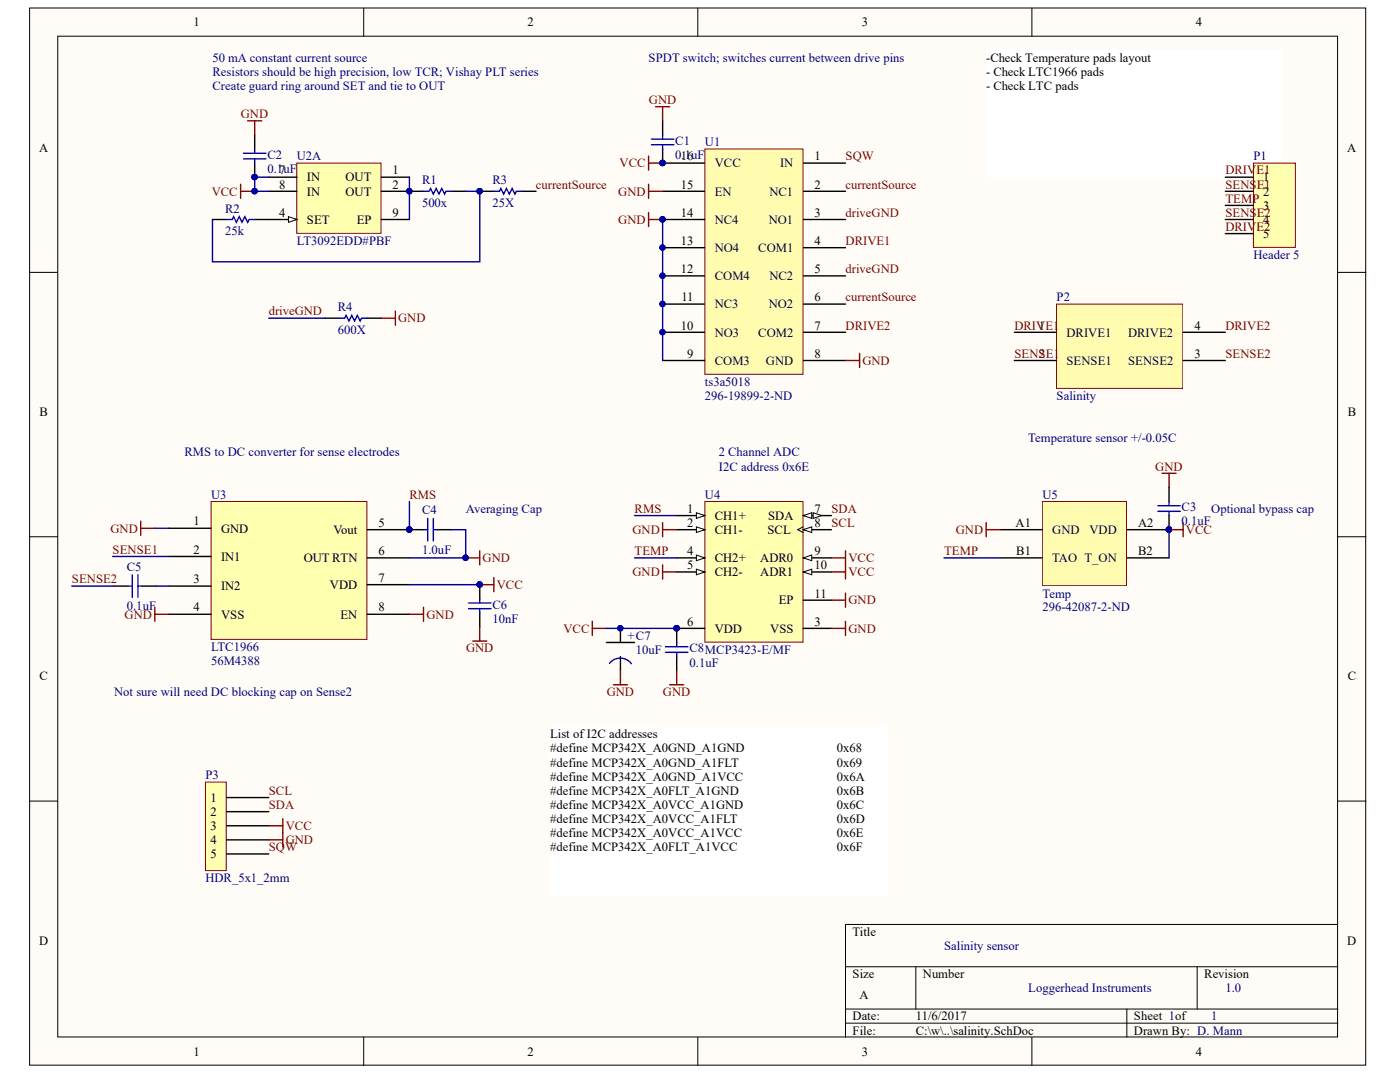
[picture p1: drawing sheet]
# Altium project salinity.PrjPCB
1 sheet, 20 parts. Net scope: global (net labels, ports and power ports of the same name join across sheets).
Board file: salinity.PcbDoc

## Sheet salinity.SchDoc
size A

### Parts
C1  0.1uF  [0402]
C2  0.1uF  [0402]
C3  0.1uF  [0402]
C4  1.0uF  [0402]
C5  0.1uF  [0402]
C6  10nF  [0402]
C7  10uF  [Tant0805]
C8  0.1uF  [0402]
P1  Header 5  [HDR1X5]
P2  Salinity  [SALINITY]
P3  HDR_5x1_2mm  [Hdr_5x1_2mm]
R1  500x  [3-0603]
R2  25k  [3-0603]
R3  25X  [3-0603]
R4  600X  [3-0603]
U1  ts3a5018  Supplier Part Number 1: 296-19899-2-ND  [ts3a5018_VQFN]
U2  LT3092EDD#PBF  [LT-DD-8_V]  (part A of 2)
U3  LTC1966  Supplier Part Number 1: 56M4388  [MSOP8-LTC1966]
U4  MCP3423-E/MF  [DFN-MF10]
U5  Temp  Supplier Part Number 1: 296-42087-2-ND  [BGA4_TMP103]

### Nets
GND: C1.1 C2.1 C3.1 C4.2 C6.1 C7.1(GND) C8.1 P3.4 R4.2 U1.8(GND) U1.9(COM3) U1.10(NO3) U1.11(NC3) U1.12(COM4) U1.13(NO4) U1.14(NC4) U1.15(EN) U3.1(GND) U3.4(VSS) U3.6(OUT_RTN) U3.8(EN) U4.2(CH1-) U4.3(VSS) U4.5(CH2-) U4.11(EP) U5.A1(GND)
VCC: C1.2 C2.2 C3.2 C6.2 C7.2(+) C8.2 P3.3 U1.16(VCC) U2.7(IN) U2.8(IN) U3.7(VDD) U4.6(VDD) U4.9(ADR0) U4.10(ADR1) U5.A2(VDD) U5.B2(T_ON)
currentSource: R3.2 U1.2(NC1) U1.6(NO2)
DRIVE1: P1.1 P2.1(DRIVE1) U1.4(COM1)
DRIVE2: P1.5 P2.4(DRIVE2) U1.7(COM2)
driveGND: R4.1 U1.3(NO1) U1.5(NC2)
RMS: C4.1 U3.5(Vout) U4.1(CH1+)
SCL: P3.1 U4.8(SCL)
SDA: P3.2 U4.7(SDA)
SENSE1: P1.2 P2.2(SENSE1) U3.2(IN1)
SENSE2: C5.1 P1.4 P2.3(SENSE2)
SQW: P3.5 U1.1(IN)
TEMP: P1.3 U4.4(CH2+) U5.B1(TAO)
NetC5_2: C5.2 U3.3(IN2)
NetR1_1: R1.1 U2.1(OUT) U2.2(OUT) U2.9(EP)
NetR1_2: R1.2 R2.1 R3.1
NetR2_2: R2.2 U2.4(SET)

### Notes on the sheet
- Create guard ring around SET and tie to OUT
- 50 mA constant current source
- Resistors should be high precision, low TCR; Vishay PLT series
- SPDT switch; switches current between drive pins
- RMS to DC converter for sense electrodes
- 2 Channel ADC
- Temperature sensor +/-0.05C
- (near C4) Averaging Cap
- (near U4) I2C address 0x6E
- (near C3) Optional bypass cap
- Not sure will need DC blocking cap on Sense2
- List of I2C addresses
  #define MCP342X_A0GND_A1GND		0x68
  #define MCP342X_A0GND_A1FLT		0x69
  #define MCP342X_A0GND_A1VCC		0x6A
  #define MCP342X_A0FLT_A1GND		0x6B
  #define MCP342X_A0VCC_A1GND		0x6C
  #define MCP342X_A0VCC_A1FLT		0x6D
  #define MCP342X_A0VCC_A1VCC		0x6E
  #define MCP342X_A0FLT_A1VCC		0x6F
- Salinity sensor
- Loggerhead Instruments
- 1
- 1.0
- D. Mann
